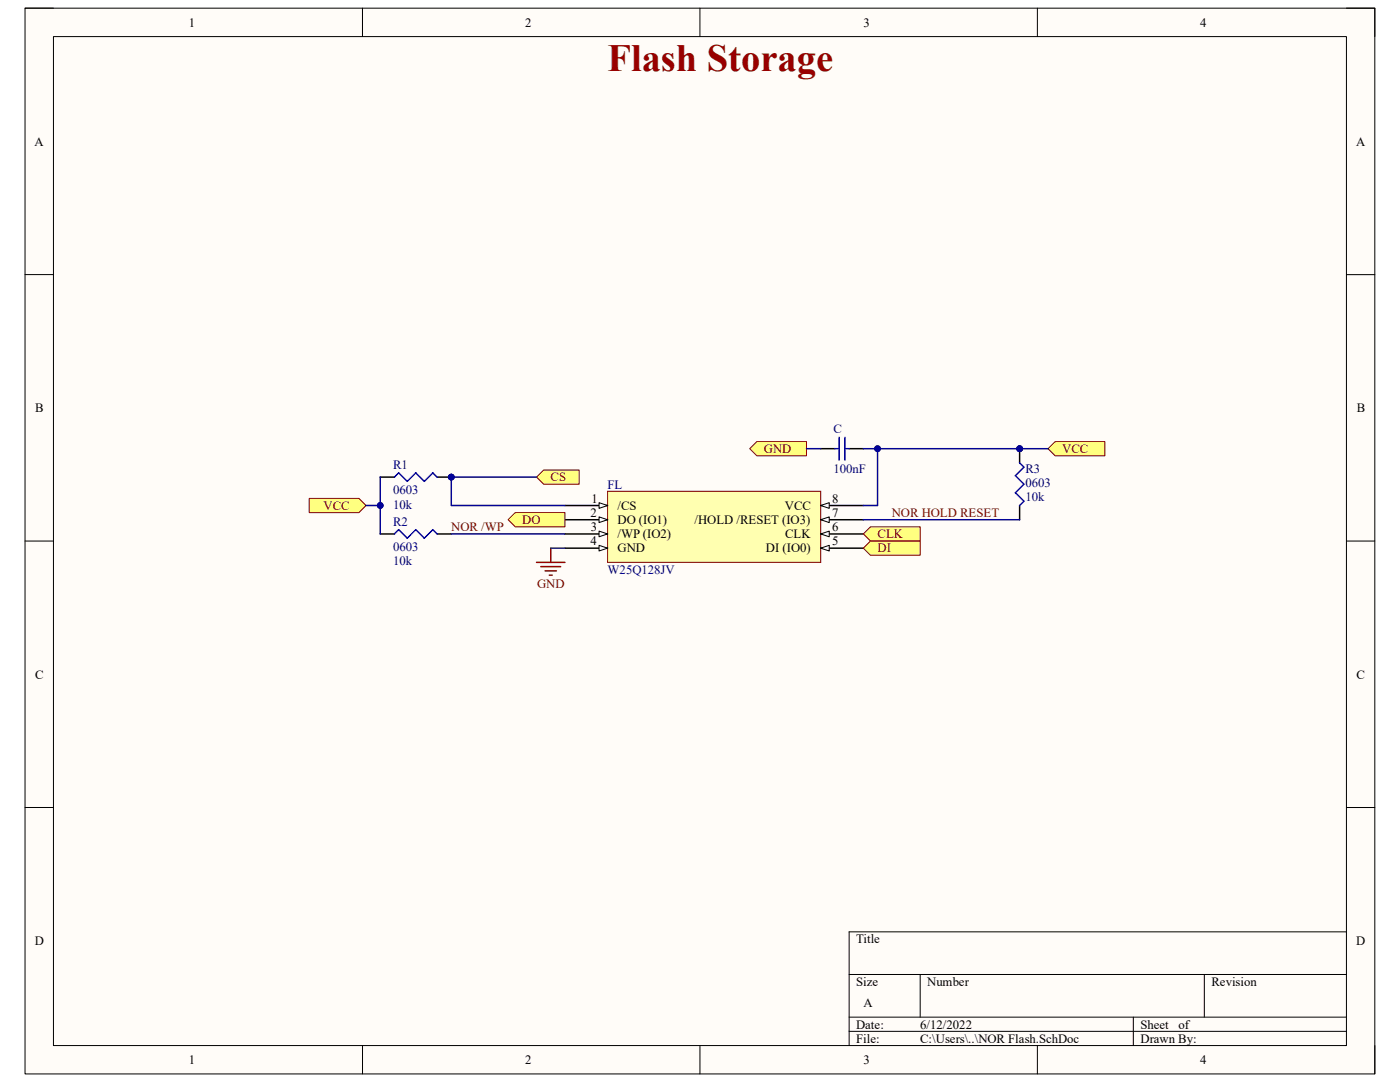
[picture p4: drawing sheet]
<svg xmlns="http://www.w3.org/2000/svg" width="279mm" height="216mm" viewBox="0 0 279 216" stroke-linecap="round" stroke-linejoin="round" font-family="sans-serif">
<path d="M5 1.6h269.4v212.7h-269.4z" fill-rule="evenodd" fill="#fffcf8"/>
<path d="M5 1.6h269.4v212.7h-269.4z" fill="none" stroke="#000" stroke-width=".2"/>
<path d="M10.7 7.3h258v201.3h-258z" fill-rule="evenodd" fill="#fffcf8"/>
<g fill="none" stroke="#000" stroke-width=".2">
<path d="M5 1.6h5.7M10.7 7.3h258v201.3h-258zM72.3 1.6v5.7M139.7 1.6v5.7M207 1.6v5.7M268.7 1.6h5.7v5.7M5 54.8h5.7M268.7 54.8h5.7M5 108h5.7M268.7 108h5.7M5 161.1h5.7M268.7 161.1h5.7"/>
<path d="M169.5 194.4h99.2M183.6 194.4v8.6M240.3 194.4v8.6M268.7 185.9h-99.2v22.7M72.3 208.6v5.7M139.7 208.6v5.7M169.5 203h99.2M169.5 205.8h99.2M207 208.6v5.7M226.2 203v5.6M274.4 208.6v5.7"/>
</g>
<path d="M121.3 98h42.5v14.2h-42.5z" fill-rule="evenodd" fill="#ffffb0"/>
<path d="M121.3 98h42.5v14.2h-42.5z" fill="none" stroke="#800000" stroke-width=".2"/>
<path d="M112.7 100.9h8.6" fill="none" stroke="#000" stroke-width=".3"/>
<path d="M119.6 100.3l1.7 .6-1.7 .5z" fill="#f8fcff"/>
<path d="M119.6 100.3l1.7 .6-1.7 .5z" fill="none" stroke="#000" stroke-width=".2"/>
<path d="M112.7 103.7h8.6" fill="none" stroke="#000" stroke-width=".3"/>
<path d="M119.6 103.1l1.7 .6-1.7 .6z" fill="#f8fcff"/>
<path d="M119.6 103.1l1.7 .6-1.7 .6z" fill="none" stroke="#000" stroke-width=".2"/>
<path d="M112.7 106.5h8.6" fill="none" stroke="#000" stroke-width=".3"/>
<path d="M119.6 106l1.7 .5-1.7 .6z" fill="#f8fcff"/>
<path d="M119.6 106l1.7 .5-1.7 .6z" fill="none" stroke="#000" stroke-width=".2"/>
<path d="M112.7 109.4h8.6" fill="none" stroke="#000" stroke-width=".3"/>
<path d="M119.6 108.8l1.7 .6-1.7 .5z" fill="#f8fcff"/>
<path d="M119.6 108.8l1.7 .6-1.7 .5z" fill="none" stroke="#000" stroke-width=".2"/>
<path d="M163.8 109.4h8.5" fill="none" stroke="#000" stroke-width=".3"/>
<path d="M163.8 109.4l1.7-.6v1.1z" fill="#f8fcff"/>
<path d="M163.8 109.4l1.7-.6v1.1z" fill="none" stroke="#000" stroke-width=".2"/>
<path d="M163.8 106.5h8.5" fill="none" stroke="#000" stroke-width=".3"/>
<path d="M163.8 106.5l1.7-.5v1.1z" fill="#f8fcff"/>
<path d="M163.8 106.5l1.7-.5v1.1z" fill="none" stroke="#000" stroke-width=".2"/>
<path d="M163.8 103.7h8.5" fill="none" stroke="#000" stroke-width=".3"/>
<path d="M163.8 103.7l1.7-.6v1.2z" fill="#f8fcff"/>
<path d="M163.8 103.7l1.7-.6v1.2z" fill="none" stroke="#000" stroke-width=".2"/>
<path d="M163.8 100.9h8.5" fill="none" stroke="#000" stroke-width=".3"/>
<path d="M163.8 100.9l1.7-.6v1.1z" fill="#f8fcff"/>
<path d="M163.8 100.9l1.7-.6v1.1z" fill="none" stroke="#000" stroke-width=".2"/>
<path d="M163.8 89.5h2.8M169.5 89.5h2.8" fill="none" stroke="#000" stroke-width=".3"/>
<path d="M166.6 89.5h.9M167.5 87.3v4.5M168.6 87.3v4.5M168.6 89.5h.9" fill="none" stroke="#00f" stroke-width=".3"/>
<circle cx="203.5" cy="89.5" r=".57" fill="#000080"/>
<circle cx="203.5" cy="89.5" r=".57" fill="none" stroke="#000080" stroke-width=".2"/>
<path d="M203.5 89.5v2.9" fill="none" stroke="#000" stroke-width=".3"/>
<circle cx="203.5" cy="89.5" r=".57" fill="#000080"/>
<circle cx="203.5" cy="89.5" r=".57" fill="none" stroke="#000080" stroke-width=".2"/>
<path d="M75.9 106.5h2.8M87.2 106.5h2.9M203.5 100.9v2.8" fill="none" stroke="#000" stroke-width=".3"/>
<path d="M203.5 92.4l.8 .8-1.7 1.7 1.7 1.7-1.7 1.7 1.7 1.7-.8 .9M78.7 106.5l.9-.8 1.7 1.7 1.7-1.7 1.7 1.7 1.7-1.7 .8 .8" fill="none" stroke="#00f" stroke-width=".3"/>
<circle cx="90.1" cy="95.2" r=".57" fill="#000080"/>
<circle cx="90.1" cy="95.2" r=".57" fill="none" stroke="#000080" stroke-width=".2"/>
<path d="M75.9 95.2h2.8M87.2 95.2h2.9" fill="none" stroke="#000" stroke-width=".3"/>
<circle cx="90.1" cy="95.2" r=".57" fill="#000080"/>
<circle cx="90.1" cy="95.2" r=".57" fill="none" stroke="#000080" stroke-width=".2"/>
<path d="M78.7 95.2l.9-.8 1.7 1.6 1.7-1.6 1.7 1.6 1.7-1.6 .8 .8" fill="none" stroke="#00f" stroke-width=".3"/>
<path d="M108.5 93.8h7.1v2.8h-7.1l-1.4-1.4z" fill-rule="evenodd" fill="#ffff80"/>
<path d="M108.5 93.8h7.1v2.8h-7.1l-1.4-1.4z" fill="none" stroke="#800000" stroke-width=".2"/>
<path d="M172.3 106.5l1.4-1.4h9.9v2.9h-9.9z" fill-rule="evenodd" fill="#ffff80"/>
<path d="M172.3 106.5l1.4-1.4h9.9v2.9h-9.9z" fill="none" stroke="#800000" stroke-width=".2"/>
<path d="M172.3 109.4l1.4-1.4h9.9v2.8h-9.9z" fill-rule="evenodd" fill="#ffff80"/>
<path d="M172.3 109.4l1.4-1.4h9.9v2.8h-9.9z" fill="none" stroke="#800000" stroke-width=".2"/>
<path d="M209.2 89.5l1.4-1.4h9.9v2.9h-9.9z" fill-rule="evenodd" fill="#ffff80"/>
<path d="M209.2 89.5l1.4-1.4h9.9v2.9h-9.9z" fill="none" stroke="#800000" stroke-width=".2"/>
<path d="M151 88.1h10v2.8h-10l-1.4-1.4z" fill-rule="evenodd" fill="#ffff80"/>
<path d="M151 88.1h10v2.8h-10l-1.4-1.4z" fill="none" stroke="#800000" stroke-width=".2"/>
<path d="M101.4 103.7l1.4-1.4h9.9v2.8h-9.9z" fill-rule="evenodd" fill="#ffff80"/>
<path d="M101.4 103.7l1.4-1.4h9.9v2.8h-9.9z" fill="none" stroke="#800000" stroke-width=".2"/>
<path d="M61.7 99.5h9.9l1.5 1.4-1.5 1.4h-9.9z" fill-rule="evenodd" fill="#ffff80"/>
<path d="M61.7 99.5h9.9l1.5 1.4-1.5 1.4h-9.9z" fill="none" stroke="#800000" stroke-width=".2"/>
<path d="M172.3 89.5h2.8v11.4h-2.8" fill="none" stroke="#000080" stroke-width=".3"/>
<circle cx="175.1" cy="89.5" r=".57" fill="#000080"/>
<circle cx="175.1" cy="89.5" r=".57" fill="none" stroke="#000080" stroke-width=".2"/>
<path d="M107.1 95.2h-17v5.7h22.6M161 89.5h2.8" fill="none" stroke="#000080" stroke-width=".3"/>
<circle cx="90.1" cy="95.2" r=".57" fill="#000080"/>
<circle cx="90.1" cy="95.2" r=".57" fill="none" stroke="#000080" stroke-width=".2"/>
<path d="M175.1 89.5h34.1" fill="none" stroke="#000080" stroke-width=".3"/>
<circle cx="175.1" cy="89.5" r=".57" fill="#000080"/>
<circle cx="175.1" cy="89.5" r=".57" fill="none" stroke="#000080" stroke-width=".2"/>
<circle cx="203.5" cy="89.5" r=".57" fill="#000080"/>
<circle cx="203.5" cy="89.5" r=".57" fill="none" stroke="#000080" stroke-width=".2"/>
<path d="M73.1 100.9h2.8v5.6M90.1 106.5h22.6M172.3 103.7h31.2" fill="none" stroke="#000080" stroke-width=".3"/>
<circle cx="75.9" cy="100.9" r=".57" fill="#000080"/>
<circle cx="75.9" cy="100.9" r=".57" fill="none" stroke="#000080" stroke-width=".2"/>
<path d="M75.9 95.2v5.7" fill="none" stroke="#000080" stroke-width=".3"/>
<circle cx="75.9" cy="100.9" r=".57" fill="#000080"/>
<circle cx="75.9" cy="100.9" r=".57" fill="none" stroke="#000080" stroke-width=".2"/>
<path d="M107.1 112.2h5.6M107.9 113.1h4M108.8 113.9h2.2M109.6 114.8h.6M109.9 109.4v2.8" fill="none" stroke="#800000" stroke-width=".3"/>
<path d="M109.9 109.4h2.8" fill="none" stroke="#073763" stroke-width=".3"/>
<text font-size="7.7" fill="#980000" x="121.2" y="14.1">Flash Storage</text>
<g font-size="2.5">
<text x="37.7" y="5.3">1</text>
<text x="104.8" y="5.3">2</text>
<text x="172.3" y="5.3">3</text>
<text x="239.5" y="5.3">4</text>
<text x="6.9" y="29.1">A</text>
<text x="270.6" y="29.1">A</text>
<text x="7" y="82.3">B</text>
<text x="270.8" y="82.3">B</text>
<text x="118" y="100.3">1</text>
<text x="123.2" y="101.7">/CS</text>
<text x="156.6" y="101.7">VCC</text>
<text x="166.1" y="100.3">8</text>
<text x="117.8" y="103.2">2</text>
<text x="117.9" y="106">3</text>
<text x="123.2" y="104.6">DO (IO1)</text>
<text x="123.2" y="107.4">/WP (IO2)</text>
<text x="138.6" y="104.6">/HOLD /RESET (IO3)</text>
<text x="156.7" y="107.4">CLK</text>
<text x="166.1" y="106">6</text>
<text x="166.1" y="103.2">7</text>
<text x="117.8" y="108.8">4</text>
<text x="123.2" y="110.2">GND</text>
<text x="152.9" y="110.2">DI (IO0)</text>
<text x="166.1" y="108.8">5</text>
<text x="7" y="135.4">C</text>
<text x="270.7" y="135.4">C</text>
<text x="6.9" y="188.6">D</text>
<text x="170.9" y="188.2">Title</text>
<text x="270.7" y="188.6">D</text>
<text x="170.9" y="196.7">Size</text>
<text x="185" y="196.7">Number</text>
<text x="241.8" y="196.7">Revision</text>
<text x="172.3" y="201">A</text>
<text x="170.9" y="205.2">Date:</text>
<text x="170.9" y="208.1">File:</text>
<text x="183.6" y="205.2">6/12/2022</text>
<text x="183.7" y="208.1">C:\Users\..\NOR Flash.SchDoc</text>
<text x="227.6" y="205.2">Sheet</text>
<text x="227.6" y="208.1">Drawn By:</text>
<text x="235.2" y="205.2">of</text>
<text x="37.7" y="212.3">1</text>
<text x="104.8" y="212.3">2</text>
<text x="172.3" y="212.3">3</text>
<text x="239.5" y="212.3">4</text>
</g>
<g font-size="2.5" fill="#000080">
<text x="166.3" y="86.4">C</text>
<text x="78.4" y="93.5">R1</text>
<text x="166.3" y="94.4">100nF</text>
<text x="204.6" y="94.4">R3</text>
<text x="78.4" y="101.5">10k</text>
<text x="78.4" y="98.6">0603</text>
<text x="121.2" y="97.5">FL</text>
<text x="204.6" y="100">10k</text>
<text x="204.6" y="97.2">0603</text>
<text x="78.4" y="104.9">R2</text>
<text x="78.4" y="112.8">10k</text>
<text x="78.4" y="110">0603</text>
<text x="121.2" y="114.5">W25Q128JV</text>
</g>
<g font-size="2.5" fill="#800000">
<text x="152.4" y="90.4">GND</text>
<text x="212" y="90.4">VCC</text>
<text x="64.6" y="101.7">VCC</text>
<text x="109.9" y="96.1">CS</text>
<text x="90" y="106">NOR /WP</text>
<text x="104.2" y="104.6">DO</text>
<text x="175.1" y="107.4">CLK</text>
<text x="178" y="103.2">NOR HOLD RESET</text>
<text x="175.1" y="110.2">DI</text>
<text x="107.2" y="117.3">GND</text>
</g>
</svg>
